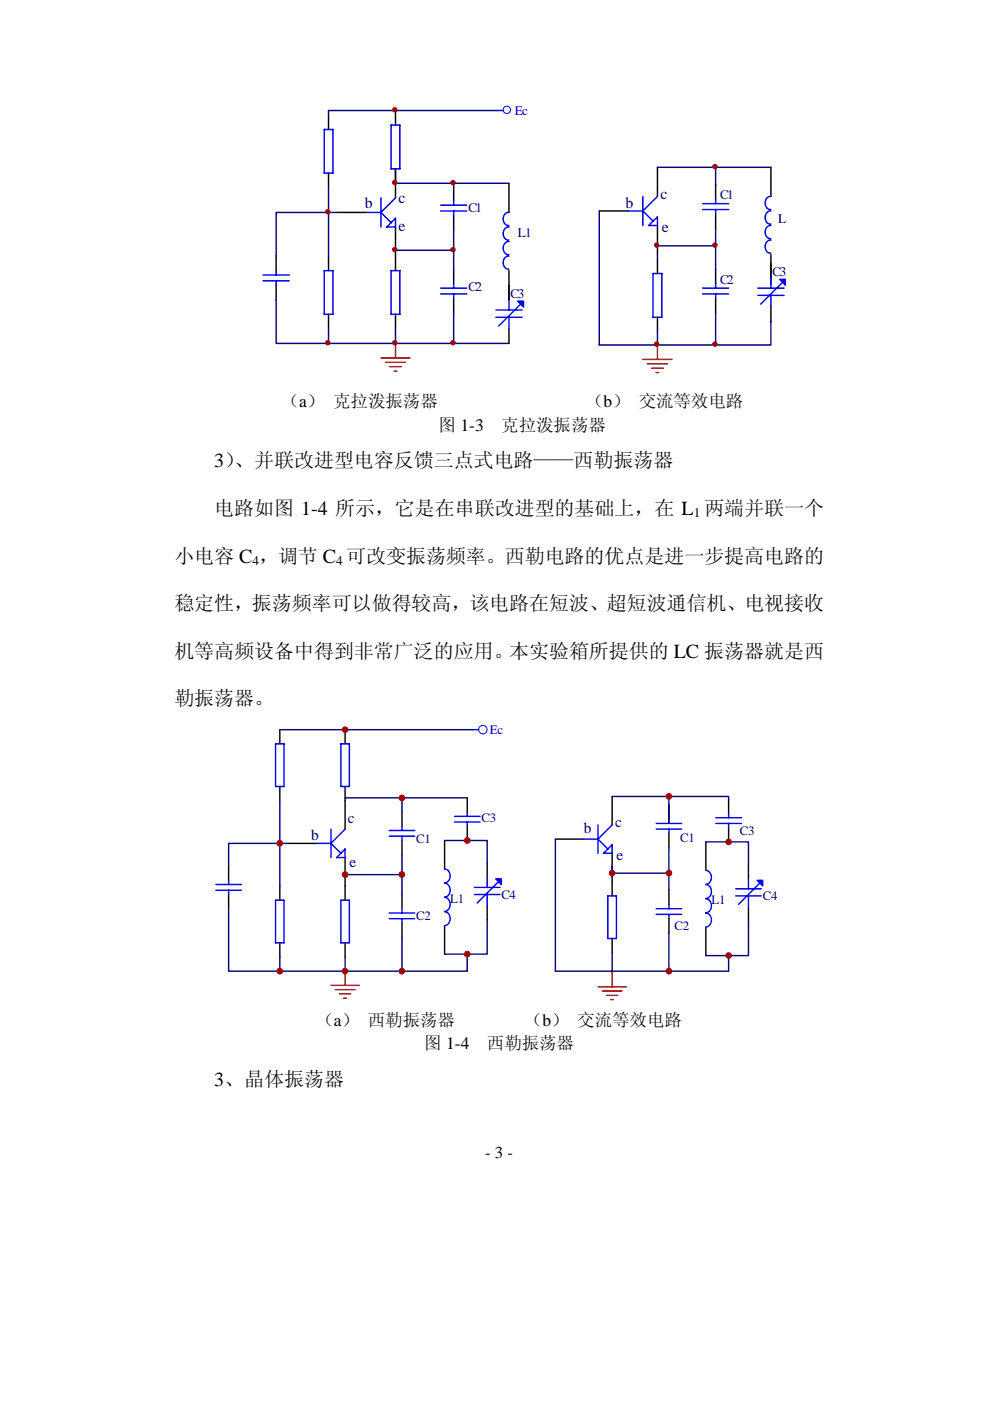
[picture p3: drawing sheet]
<svg xmlns="http://www.w3.org/2000/svg" width="210mm" height="297mm" viewBox="0 0 210 297" stroke-linecap="round" stroke-linejoin="round" font-family="sans-serif">
<g fill="none" stroke="#000" stroke-width=".31">
<path d="M69.7 24.4v3.1M69.7 36.7v3.1M83.9 23.4v3.1M83.9 35.8v6.2M96.2 39.5v3.1M107.9 38.9v6.1M139.4 35.5v6.2M151.8 39.2v3.1M163.5 35.5v6.2M58.6 54.3v3.1M69.7 54.3v3.1M71.5 45h6.2"/>
<path d="M83.9 48.1v9.3M96.2 45.7v3M96.2 57.1v3.1M107.9 57.4v6.2M127.1 44.7h6.2M139.4 47.8v6.2M139.4 54.9v3.1M151.8 45.3v3.1M151.8 57.1v3.1M163.5 54v6.2M58.6 60.5v3.1M69.7 66.6v3.1"/>
<path d="M83.9 66.6v3.1M96.2 63.2v3.1M107.9 69.7v3.1M139.4 67.3v3M151.8 63.2v3.1M163.5 65.1v3.1"/>
</g>
<g fill="none" stroke="#00f" stroke-width=".31">
<path d="M68.8 27.5h1.8v9.2h-1.8zM83 26.5h1.8v9.3h-1.8zM105.5 23.4h1.2M55.8 59.5h5.6M55.8 58.3h5.6M58.6 57.4v.9M58.6 59.5v1M68.8 57.4h1.8v9.2h-1.8zM77.7 45h3.1M80.8 45l2.2 2.2M80.8 42v6.1M83 57.4h1.8v9.2h-1.8z"/>
<path d="M83.9 42l-3.1 3M83.9 46.3v1.8h-1.9zM93.5 44.7h5.5M93.5 43.5h5.5M96.2 42.6v.9M96.2 44.7v1M107.9 45.1a1.39 1.39 0 0 0-1.2 1.3 1.39 1.39 0 0 0 1.2 1.4M107.9 48.1a1.39 1.39 0 0 0-1.2 1.4 1.39 1.39 0 0 0 1.2 1.4M107.9 51.2a1.39 1.39 0 0 0-1.2 1.4 1.39 1.39 0 0 0 1.2 1.4M107.9 54.3a1.39 1.39 0 0 0-1.2 1.4 1.39 1.39 0 0 0 1.2 1.4M133.3 44.7h3.1M136.4 44.7l2.1 2.2"/>
<path d="M136.4 41.7v6.1M137.6 47.8l1.8-1.8v1.8zM138.5 58h1.9v9.3h-1.9zM139.4 41.7l-3 3M149 44.4h5.6M149 43.2h5.6M151.8 42.3v.9M151.8 44.4v.9M163.5 41.7a1.39 1.39 0 0 0-1.2 1.3 1.39 1.39 0 0 0 1.2 1.4M163.5 44.7a1.39 1.39 0 0 0-1.2 1.4 1.39 1.39 0 0 0 1.2 1.4M163.5 47.8a1.39 1.39 0 0 0-1.2 1.4 1.39 1.39 0 0 0 1.2 1.4M163.5 50.9a1.39 1.39 0 0 0-1.2 1.4 1.39 1.39 0 0 0 1.2 1.4"/>
<path d="M163.5 58.9v2.2M166 59.9l-4.6 4.6M93.5 62.3h5.5M93.5 61.1h5.5M96.2 60.2v.9M96.2 62.3v.9M105.2 67.3h5.5M105.2 65.7h5.5M107.9 63.6v2.1M107.9 67.3v2.4M110.4 64.5l-4.6 4.6M149 62.3h5.6"/>
<path d="M149 61.1h5.6M151.8 60.2v.9M151.8 62.3v.9M160.7 61.1h5.6M160.7 62.6h5.6M163.5 62.6v2.5"/>
</g>
<g fill="none" stroke="#000080" stroke-width=".31">
<path d="M69.7 39.8v14.5M69.7 23.4h35.8M83.9 38.9h24M96.2 38.9v.6M139.4 35.5h24.1M151.8 35.5v3.7M71.5 45h-12.9v9.3M83.9 53.1h12.3v4M96.2 48.7v4.4M127.1 44.7v28.4h36.4v-4.9M139.4 52.1h12.4M151.8 48.4v8.7"/>
<path d="M58.6 63.6v9.2h37.6M69.7 69.7v3.1M83.9 69.7v3.1M96.2 66.3v6.5M96.2 72.8h11.7M139.4 70.3v2.8M151.8 66.3v6.8"/>
</g>
<path d="M80.8 75.9h6.2M81.7 76.8h4.3M82.7 77.7h2.4M83.6 78.7h.6M83.9 72.8v3.1M136.4 76.2h6.1M137.3 77.1h4.3M138.2 78.1h2.5M139.1 79h.6M139.4 73.1v3.1" fill="none" stroke="#f00" stroke-width=".31"/>
<circle cx="83.7" cy="52.9" r=".46" fill="#800000" stroke="#800000" stroke-width=".21"/>
<path d="M109.8 63.9h1.2v1.2z" fill="#00f" stroke="#00f" stroke-width=".31"/>
<circle cx="107.5" cy="23.3" r=".77" fill="none" stroke="#00f" stroke-width=".21"/>
<path d="M165.4 59.2h1.2v1.3z" fill="#00f"/>
<path d="M165.4 59.2h1.2v1.3z" fill="none" stroke="#00f" stroke-width=".31"/>
<path d="M69.7 23.4v1M139.4 54v.9" fill="none" stroke="#000080" stroke-width=".31"/>
<g fill="#800000" stroke="#800000" stroke-width=".21">
<circle cx="83.7" cy="38.7" r=".46"/>
<circle cx="139.3" cy="52" r=".46"/>
<circle cx="83.7" cy="23.3" r=".46"/>
<circle cx="69.5" cy="72.7" r=".46"/>
<circle cx="83.7" cy="72.7" r=".46"/>
<circle cx="96.1" cy="38.7" r=".46"/>
<circle cx="96.1" cy="72.7" r=".46"/>
<circle cx="151.6" cy="52" r=".46"/>
<circle cx="151.6" cy="35.3" r=".46"/>
<circle cx="96.1" cy="52.9" r=".46"/>
<circle cx="139.3" cy="73" r=".46"/>
<circle cx="151.6" cy="73" r=".46"/>
<circle cx="69.5" cy="44.9" r=".46"/>
<circle cx="73.2" cy="185.4" r=".59"/>
<circle cx="85.2" cy="185.4" r=".59"/>
<circle cx="129.8" cy="185.1" r=".59"/>
<circle cx="73.2" cy="154.7" r=".59"/>
<circle cx="59.3" cy="178.8" r=".59"/>
<circle cx="59.3" cy="205.9" r=".59"/>
<circle cx="73.2" cy="205.9" r=".59"/>
<circle cx="85.2" cy="169.2" r=".59"/>
<circle cx="85.2" cy="205.9" r=".59"/>
<circle cx="99.1" cy="202.3" r=".59"/>
<circle cx="99.1" cy="178.2" r=".59"/>
<circle cx="154.5" cy="178.5" r=".59"/>
<circle cx="141.9" cy="185.1" r=".59"/>
<circle cx="141.9" cy="168.8" r=".59"/>
<circle cx="141.9" cy="205.9" r=".59"/>
<circle cx="154.5" cy="202.6" r=".59"/>
</g>
<g fill="none" stroke="#000" stroke-width=".3">
<path d="M59.4 154.7v3M73.2 154.7v3M59.4 166.8v3M61.2 178.8h6M73.2 166.8v9M85.3 172.2v3M85.3 178.2v3M94.3 178.2v6M99.1 169.2v3M99.1 175.2v3M117.8 177.9h6M129.8 168.9v6"/>
<path d="M141.9 170.7v3M141.9 176.7v3M149.7 178.5v6M154.5 169.5v3M154.5 175.5v3M48.5 183.6v3M48.5 189.7v3M59.4 187.8v3.1M59.4 199.9v3M73.2 181.8v9.1M73.2 199.9v3M85.3 189.7v3"/>
<path d="M85.3 195.7v3M94.3 196.3v6M103.3 183v3M103.3 192.1v3M129.8 180.9v9M129.8 199v3M141.9 188.7v3M141.9 194.8v3M149.7 196.6v6M158.7 183.3v3M158.7 192.4v3"/>
</g>
<g fill="none" stroke="#00f" stroke-width=".3">
<path d="M58.4 157.7h1.8v9.1h-1.8zM72.3 157.7h1.8v9.1h-1.8zM100.3 154.7h1.2M67.2 178.8h3M70.2 178.8l2.1 2.1M70.2 175.8v6M73.2 175.8l-3 3M82.5 177.3h5.5M82.5 176.1h5.5M85.3 175.2v.9M85.3 177.3v.9M96.4 174.3h5.4"/>
<path d="M96.4 173.1h5.4M99.1 172.2v.9M99.1 174.3v.9M123.8 177.9h3M126.8 177.9l2.1 2.1M126.8 174.9v6M129.8 174.9l-3 3M139.2 175.8h5.4M139.2 174.6h5.4M141.9 173.7v.9M141.9 175.8v.9M151.8 174.6h5.4"/>
<path d="M151.8 173.4h5.4M154.5 172.5v.9M154.5 174.6v.9M45.8 188.7h5.4M45.8 187.5h5.4M48.5 186.6v.9M48.5 188.7v1M58.4 190.9h1.8v9h-1.8zM72.3 190.9h1.8v9h-1.8zM73.2 180v1.8h-1.8zM82.5 194.8h5.5M82.5 193.6h5.5"/>
<path d="M85.3 192.7v.9M85.3 194.8v.9M94.3 184.2a1.53 1.53 0 0 1 1.2 1.5 1.53 1.53 0 0 1-1.2 1.5 1.54 1.54 0 0 1 1.2 1.5 1.54 1.54 0 0 1-1.2 1.5M94.3 190.2a1.54 1.54 0 0 1 1.2 1.5 1.54 1.54 0 0 1-1.2 1.6 1.54 1.54 0 0 1 1.2 1.5 1.54 1.54 0 0 1-1.2 1.5M100.6 189.7h5.4M100.6 188.2h5.4M103.3 186v2.2M103.3 189.7v2.4M105.7 186.9l-4.5 4.6M128.9 180l.9-.9v1.8h-1.8zM128.9 189.9h1.8v9.1h-1.8zM139.2 193.9h5.4"/>
<path d="M139.2 192.7h5.4M141.9 191.7v1M141.9 193.9v.9M149.7 184.5a1.53 1.53 0 0 1 1.2 1.5 1.53 1.53 0 0 1-1.2 1.5M149.7 187.5a1.53 1.53 0 0 1 1.2 1.5 1.53 1.53 0 0 1-1.2 1.5 1.55 1.55 0 0 1 1.2 1.5 1.55 1.55 0 0 1-1.2 1.5M149.7 193.6a1.53 1.53 0 0 1 1.2 1.5 1.53 1.53 0 0 1-1.2 1.5M156 189.9h5.5M156 188.4h5.5M158.7 186.3v2.1M158.7 189.9v2.5M161.2 187.2l-4.5 4.5"/>
</g>
<g fill="none" stroke="#000080" stroke-width=".3">
<path d="M59.4 154.7h40.9M59.4 169.8v18M61.2 178.8h-12.7v4.8M73.2 169.2h25.9M85.3 169.2v3M94.3 178.2h9v4.8M117.8 177.9v28h36.7v-3.3M129.8 168.9h24.7v.6M141.9 168.9v5.4M141.9 179.7v5.1M149.7 178.5h9v4.8M48.5 192.7v13.2h36.8"/>
<path d="M73.2 185.4h12.1v4.3M85.3 181.2v4.2M85.3 198.7v7.2M103.3 195.1v7.2h-9M129.8 183.6v2.4M129.8 185.1h12.1v3.6M141.9 197.8v8.1M158.7 195.4v7.2h-9M59.4 202.9v3M73.2 202.9v3M99.1 202.3v3.6h-13.8M129.8 202v4.2"/>
</g>
<path d="M70.2 208.9h6M71.1 209.8h4.2M72 210.7h2.4M72.9 211.6h.6M73.2 205.9v3M126.8 209.2h6M127.7 210.1h4.3M128.6 211h2.4M129.5 211.9h.6M129.8 206.2v3" fill="none" stroke="#f00" stroke-width=".3"/>
<circle cx="102.4" cy="154.7" r=".9" fill="none" stroke="#00f" stroke-width=".21"/>
<g fill="#00f" stroke="#00f" stroke-width=".3">
<path d="M105.1 186.3h1.2v1.2z"/>
<path d="M160.6 186.6h1.2v1.2z"/>
</g>
<path d="M164.5 190.2h.3" fill="none" stroke="#172721" stroke-width=".21"/>
<g font-size="4.2">
<text x="45.4" y="99.1">3）</text>
<text x="49.7" y="99.1">、并联改进型电容反馈三点式电路——西勒振荡器</text>
<text x="45.4" y="109.2">电路如图 1-4 所示，它是在串联改进型的基础上，在 L 两端并联一个</text>
<text x="37" y="119.3">小电容 C ，调节 C 可改变振荡频率。西勒电路的优点是进一步提高电路的</text>
<text x="37" y="129.4">稳定性，振荡频率可以做得较高，该电路在短波、超短波通信机、电视接收</text>
<text x="37" y="139.4">机等高频设备中得到非常广泛的应用。本实验箱所提供的 LC 振荡器就是西</text>
<text x="37" y="149.5">勒振荡器。</text>
<text x="45.4" y="230.3">3、晶体振荡器</text>
</g>
<g font-size="3.7">
<text x="59.8" y="86.3">（a） 克拉泼振荡器</text>
<text x="124.3" y="86.3">（b） 交流等效电路</text>
<text x="93" y="91.3">图 1-3</text>
<text x="106.3" y="91.3">克拉泼振荡器</text>
<text x="67.1" y="217.5">（a） 西勒振荡器</text>
<text x="111.3" y="217.5">（b） 交流等效电路</text>
<text x="90" y="222.5">图 1-4</text>
<text x="103.3" y="222.5">西勒振荡器</text>
</g>
<text font-size="3.5" x="102.9" y="245.4">- 3 -</text>
<g font-size="3.3" fill="#000080">
<text x="77.4" y="44">b</text>
<text x="84.5" y="43.1">c</text>
<text x="132.7" y="44">b</text>
<text x="140.1" y="42.1">c</text>
<text x="84.5" y="48.9">e</text>
<text x="140.4" y="49.3">e</text>
<text x="66" y="178.1">b</text>
<text x="73.8" y="174.5">c</text>
<text x="123.8" y="176.6">b</text>
<text x="130.5" y="175.3">c</text>
<text x="74.1" y="183.8">e</text>
<text x="130.7" y="182.3">e</text>
</g>
<text font-size="2.8" fill="#00f" x="109.2" y="24.3">Ec</text>
<g font-size="2.8" fill="#000080">
<text x="99.3" y="45">C1</text>
<text x="152.7" y="42.2">C1</text>
<text x="165.1" y="47.2">L</text>
<text x="109.8" y="50.2">L1</text>
<text x="163.8" y="58.6">C3</text>
<text x="99.3" y="61.7">C2</text>
<text x="108.3" y="63.2">C3</text>
<text x="152.7" y="60.1">C2</text>
</g>
<g font-size="2.8">
<text x="147.2" y="109.7">1</text>
<text x="53.6" y="119.8">4</text>
<text x="71.3" y="119.8">4</text>
</g>
<text font-size="2.7" fill="#00f" x="103.9" y="155.6">Ec</text>
<g font-size="2.7" fill="#000080">
<text x="88.3" y="178.8">C1</text>
<text x="102.1" y="174.3">C3</text>
<text x="144.3" y="178.5">C1</text>
<text x="157" y="177">C3</text>
<text x="95.5" y="191.4">L1</text>
<text x="106.3" y="190.5">C4</text>
<text x="150.9" y="191.7">L1</text>
<text x="161.8" y="190.8">C4</text>
<text x="88.3" y="195">C2</text>
<text x="143.1" y="197.1">C2</text>
</g>
</svg>
